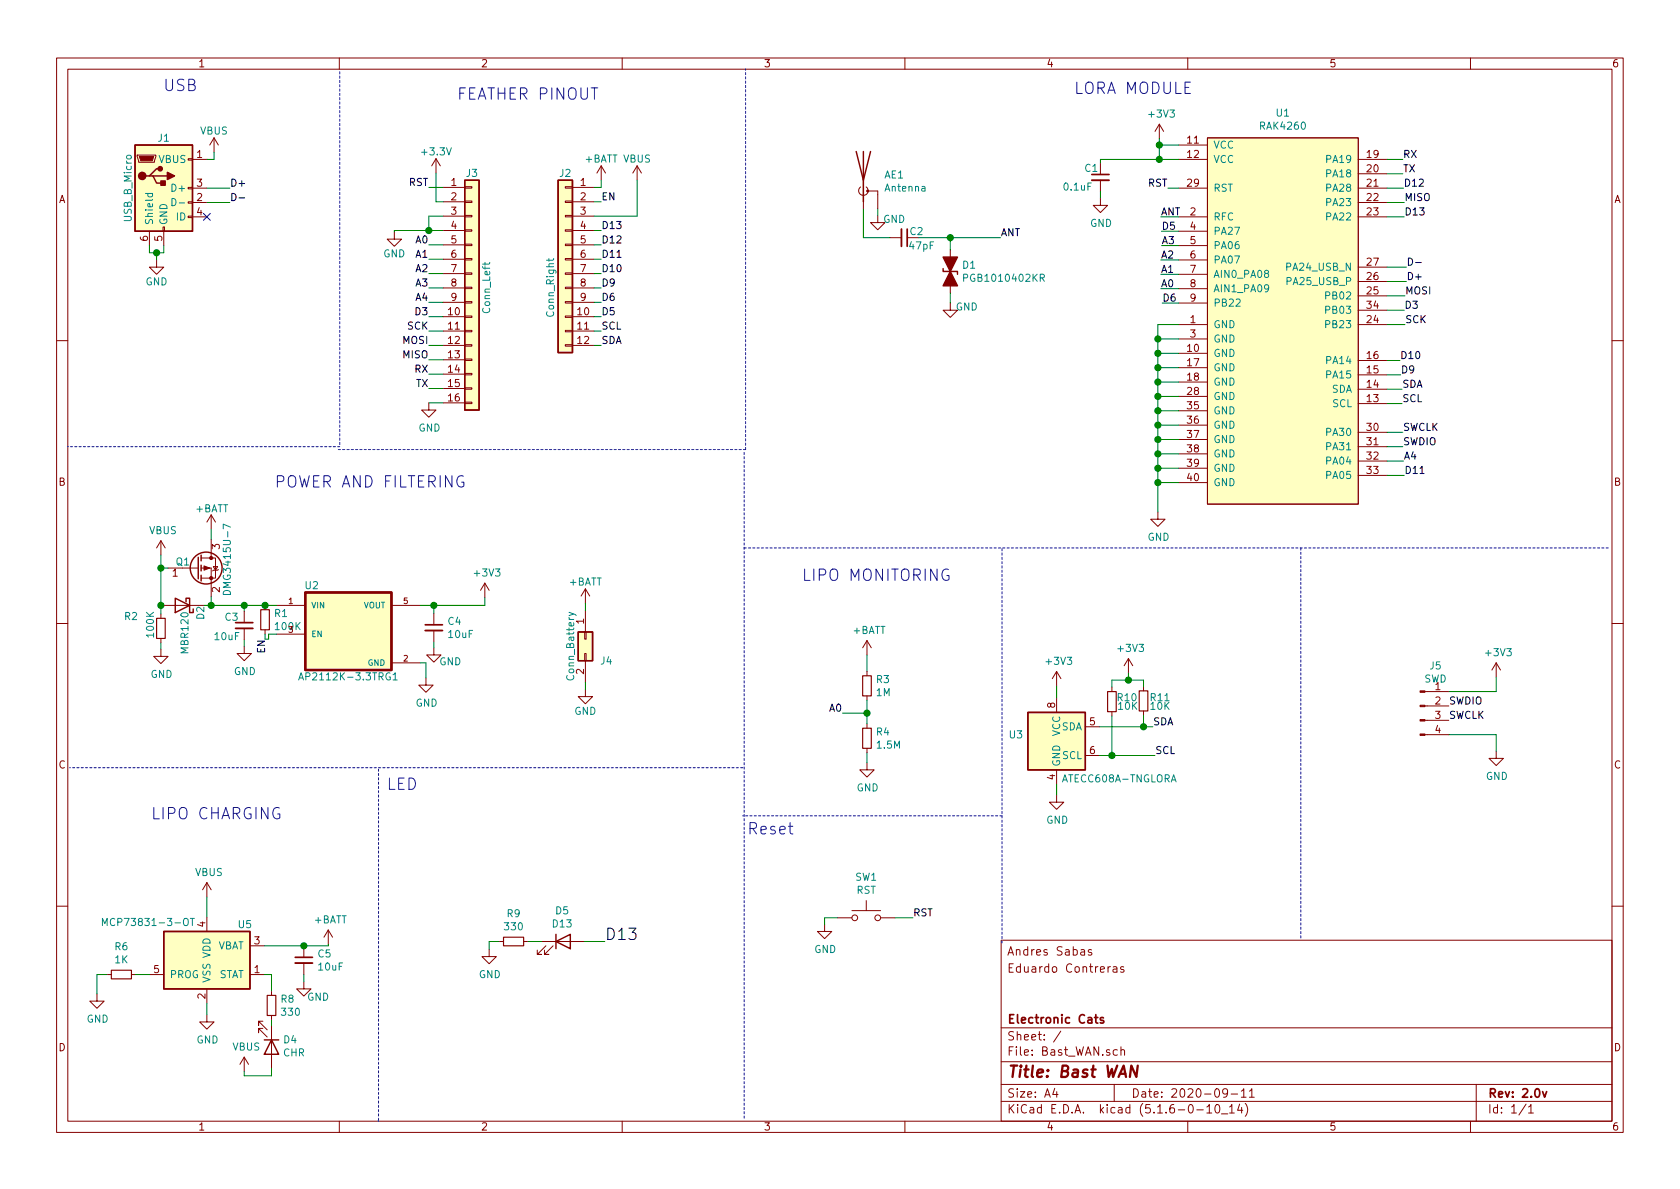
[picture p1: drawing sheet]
EESchema Schematic File Version 4
EELAYER 30 0
EELAYER END
$Descr A4 11693 8268
encoding utf-8
Sheet 1 1
Title "Bast WAN"
Date "2020-09-11"
Rev "2.0v"
Comp "Electronic Cats"
Comment1 ""
Comment2 ""
Comment3 "Eduardo Contreras"
Comment4 "Andres Sabas"
$EndDescr
$Comp
L Connector:USB_B_Micro J1
U 1 1
P 1140 1300
F 0 "J1" H 1140 1650 50  0000 C CNN
F 1 "USB_B_Micro" V 890 1300 50  0000 C CNN
F 2 "Connectors:U254051N4BH806" H 1290 1250 50  0001 C CNN
F 3 "~" H 1290 1250 50  0001 C CNN
F 4 "U254-051N-4BH806" H 0   0   50  0001 C CNN "manf#"
	1    1140 1300
	1    0    0    -1  
$EndComp
$Comp
L power:GND #PWR023
U 1 1
P 4075 4790
F 0 "#PWR023" H 4075 4540 50  0001 C CNN
F 1 "GND" H 4075 4640 50  0000 C CNN
F 2 "" H 4075 4790 50  0001 C CNN
F 3 "" H 4075 4790 50  0001 C CNN
	1    4075 4790
	1    0    0    -1  
$EndComp
$Comp
L power:+BATT #PWR016
U 1 1
P 4075 4190
F 0 "#PWR016" H 4075 4040 50  0001 C CNN
F 1 "+BATT" H 4075 4340 50  0000 C CNN
F 2 "" H 4075 4190 50  0001 C CNN
F 3 "" H 4075 4190 50  0001 C CNN
	1    4075 4190
	1    0    0    -1  
$EndComp
Wire Wire Line
	4075 4740 4075 4790
Wire Wire Line
	4075 4240 4075 4190
$Comp
L Connector_Generic:Conn_01x12 J2
U 1 1
P 3935 1795
F 0 "J2" H 3935 2395 50  0000 C CNN
F 1 "Conn_Right" V 4035 1595 50  0000 C CNN
F 2 "Connector_PinSocket_2.54mm:PinSocket_1x12_P2.54mm_Vertical" H 3935 1795 50  0001 C CNN
F 3 "~" H 3935 1795 50  0001 C CNN
F 4 "-" H 0   0   50  0001 C CNN "manf#"
	1    3935 1795
	-1   0    0    -1  
$EndComp
$Comp
L Connector_Generic:Conn_01x16 J3
U 1 1
P 3285 1995
F 0 "J3" H 3285 2795 50  0000 C CNN
F 1 "Conn_Left" V 3385 1995 50  0000 C CNN
F 2 "Connector_PinSocket_2.54mm:PinSocket_1x16_P2.54mm_Vertical" H 3285 1995 50  0001 C CNN
F 3 "~" H 3285 1995 50  0001 C CNN
F 4 "-" H 0   0   50  0001 C CNN "manf#"
	1    3285 1995
	1    0    0    -1  
$EndComp
Wire Wire Line
	3085 1295 2985 1295
Wire Wire Line
	3085 1395 3035 1395
Wire Wire Line
	3085 1495 2985 1495
Wire Wire Line
	3085 1695 2985 1695
Wire Wire Line
	3085 1795 2985 1795
Wire Wire Line
	3085 1895 2985 1895
Wire Wire Line
	3085 1995 2985 1995
Wire Wire Line
	3085 2095 2985 2095
Wire Wire Line
	3085 2195 2985 2195
Wire Wire Line
	3085 2295 2985 2295
Wire Wire Line
	3085 2395 2985 2395
Wire Wire Line
	3085 2495 2985 2495
Wire Wire Line
	3085 2595 2985 2595
Wire Wire Line
	3085 2695 2985 2695
Wire Wire Line
	4135 1295 4185 1295
Text Label 2985 1295 2    50   ~ 0
RST
Text Label 2985 1695 2    50   ~ 0
A0
Text Label 2985 1795 2    50   ~ 0
A1
Text Label 2985 1895 2    50   ~ 0
A2
Text Label 2985 1995 2    50   ~ 0
A3
Text Label 2985 2095 2    50   ~ 0
A4
Text Label 2985 2295 2    50   ~ 0
SCK
Text Label 2985 2395 2    50   ~ 0
MOSI
Text Label 2985 2495 2    50   ~ 0
MISO
Text Label 2985 2595 2    50   ~ 0
RX
Text Label 2985 2695 2    50   ~ 0
TX
$Comp
L power:+BATT #PWR04
U 1 1
P 4185 1245
F 0 "#PWR04" H 4185 1095 50  0001 C CNN
F 1 "+BATT" H 4185 1395 50  0000 C CNN
F 2 "" H 4185 1245 50  0001 C CNN
F 3 "" H 4185 1245 50  0001 C CNN
	1    4185 1245
	1    0    0    -1  
$EndComp
$Comp
L power:VBUS #PWR05
U 1 1
P 4435 1245
F 0 "#PWR05" H 4435 1095 50  0001 C CNN
F 1 "VBUS" H 4435 1395 50  0000 C CNN
F 2 "" H 4435 1245 50  0001 C CNN
F 3 "" H 4435 1245 50  0001 C CNN
	1    4435 1245
	1    0    0    -1  
$EndComp
Wire Wire Line
	1440 1100 1490 1100
Wire Wire Line
	1490 1100 1490 1050
Wire Wire Line
	1140 1700 1140 1750
Wire Wire Line
	1140 1750 1090 1750
Wire Wire Line
	1040 1750 1040 1700
Wire Wire Line
	1090 1750 1090 1800
Connection ~ 1090 1750
Wire Wire Line
	1090 1750 1040 1750
$Comp
L power:GND #PWR09
U 1 1
P 1090 1800
F 0 "#PWR09" H 1090 1550 50  0001 C CNN
F 1 "GND" H 1090 1650 50  0000 C CNN
F 2 "" H 1090 1800 50  0001 C CNN
F 3 "" H 1090 1800 50  0001 C CNN
	1    1090 1800
	1    0    0    -1  
$EndComp
$Comp
L power:+3.3V #PWR03
U 1 1
P 3035 1195
F 0 "#PWR03" H 3035 1045 50  0001 C CNN
F 1 "+3.3V" H 3035 1345 50  0000 C CNN
F 2 "" H 3035 1195 50  0001 C CNN
F 3 "" H 3035 1195 50  0001 C CNN
	1    3035 1195
	1    0    0    -1  
$EndComp
$Comp
L power:GND #PWR08
U 1 1
P 2745 1605
F 0 "#PWR08" H 2745 1355 50  0001 C CNN
F 1 "GND" H 2745 1455 50  0000 C CNN
F 2 "" H 2745 1605 50  0001 C CNN
F 3 "" H 2745 1605 50  0001 C CNN
	1    2745 1605
	1    0    0    -1  
$EndComp
Wire Wire Line
	3035 1195 3035 1395
Wire Wire Line
	4185 1295 4185 1245
Wire Wire Line
	4435 1245 4435 1495
Wire Wire Line
	4135 1495 4435 1495
Text Label 4185 2195 0    50   ~ 0
D5
Text Label 4185 2095 0    50   ~ 0
D6
Text Label 4185 1995 0    50   ~ 0
D9
Text Label 4185 1895 0    50   ~ 0
D10
Text Label 4185 1795 0    50   ~ 0
D11
Text Label 4185 1695 0    50   ~ 0
D12
Text Label 4185 1595 0    50   ~ 0
D13
Text Label 4185 2295 0    50   ~ 0
SCL
Text Label 4185 2395 0    50   ~ 0
SDA
Wire Wire Line
	4135 2395 4185 2395
Wire Wire Line
	4135 2295 4185 2295
Wire Wire Line
	4135 2195 4185 2195
Wire Wire Line
	4135 2095 4185 2095
Wire Wire Line
	4135 1995 4185 1995
Wire Wire Line
	4135 1895 4185 1895
Wire Wire Line
	4135 1795 4185 1795
Wire Wire Line
	4135 1695 4185 1695
Wire Wire Line
	4135 1595 4185 1595
Wire Wire Line
	4135 1395 4185 1395
Text Label 4185 1395 0    50   ~ 0
EN
$Comp
L Connector_Generic:Conn_02x01 J4
U 1 1
P 4075 4440
F 0 "J4" V 4225 4540 50  0000 L CNN
F 1 "Conn_Battery" H 4125 4340 50  0000 C CNN
F 2 "bast-wan:JST_S2B-PH-SM4-TB(LF)(SN)" H 4075 4440 50  0001 C CNN
F 3 "~" H 4075 4440 50  0001 C CNN
F 4 "-" H 0   -100 50  0001 C CNN "manf#"
	1    4075 4440
	0    1    1    0   
$EndComp
$Comp
L Bast_WAN-rescue:RAK4260-electroniccats U1
U 1 1
P 8905 1150
F 0 "U1" H 8930 1525 50  0000 C CNN
F 1 "RAK4260" H 8930 1434 50  0000 C CNN
F 2 "bast-wan:RAK4260-footprint_w_solder_paste" H 8555 800 50  0001 C CNN
F 3 "" H 8555 800 50  0001 C CNN
F 4 "-" H 0   0   50  0001 C CNN "manf#"
	1    8905 1150
	1    0    0    -1  
$EndComp
Wire Wire Line
	8205 1000 8070 1000
Wire Wire Line
	8070 1000 8070 955 
Wire Wire Line
	8205 1100 8070 1100
Wire Wire Line
	8070 1100 8070 1000
Connection ~ 8070 1000
Wire Wire Line
	8205 1300 8130 1300
Wire Wire Line
	9655 1850 9790 1850
Wire Wire Line
	9655 1950 9790 1950
Text Label 9790 1950 0    50   ~ 0
D+
Text Label 9790 1850 0    50   ~ 0
D-
Wire Wire Line
	8205 2250 8060 2250
Wire Wire Line
	8060 2250 8060 2350
Wire Wire Line
	8205 2350 8060 2350
Connection ~ 8060 2350
Wire Wire Line
	8060 2350 8060 2450
Wire Wire Line
	8205 2450 8060 2450
Connection ~ 8060 2450
Wire Wire Line
	8060 2450 8060 2550
Wire Wire Line
	8205 2550 8060 2550
Connection ~ 8060 2550
Wire Wire Line
	8060 2550 8060 2650
Wire Wire Line
	8205 2650 8060 2650
Connection ~ 8060 2650
Wire Wire Line
	8060 2650 8060 2750
Wire Wire Line
	8205 2750 8060 2750
Connection ~ 8060 2750
Wire Wire Line
	8060 2750 8060 2850
Wire Wire Line
	8205 2850 8060 2850
Connection ~ 8060 2850
Wire Wire Line
	8060 2850 8060 2950
Wire Wire Line
	8205 2950 8060 2950
Connection ~ 8060 2950
Wire Wire Line
	8060 2950 8060 3050
Wire Wire Line
	8205 3050 8060 3050
Connection ~ 8060 3050
Wire Wire Line
	8060 3050 8060 3150
Wire Wire Line
	8205 3150 8060 3150
Connection ~ 8060 3150
Wire Wire Line
	8060 3150 8060 3250
Wire Wire Line
	8205 3250 8060 3250
Connection ~ 8060 3250
Wire Wire Line
	8060 3250 8060 3350
Wire Wire Line
	8205 3350 8060 3350
Connection ~ 8060 3350
Wire Wire Line
	8060 3350 8060 3555
$Comp
L power:GND #PWR012
U 1 1
P 8060 3555
F 0 "#PWR012" H 8060 3305 50  0001 C CNN
F 1 "GND" H 8065 3382 50  0000 C CNN
F 2 "" H 8060 3555 50  0001 C CNN
F 3 "" H 8060 3555 50  0001 C CNN
	1    8060 3555
	1    0    0    -1  
$EndComp
$Comp
L power:+3V3 #PWR01
U 1 1
P 8070 955
F 0 "#PWR01" H 8070 805 50  0001 C CNN
F 1 "+3V3" H 8085 1128 50  0000 C CNN
F 2 "" H 8070 955 50  0001 C CNN
F 3 "" H 8070 955 50  0001 C CNN
	1    8070 955 
	1    0    0    -1  
$EndComp
Text Label 8130 1300 2    50   ~ 0
RST
Text Label 9760 2800 0    50   ~ 0
SCL
Text Label 9760 2700 0    50   ~ 0
SDA
Wire Wire Line
	9655 2700 9760 2700
Wire Wire Line
	9655 2800 9760 2800
Wire Wire Line
	9655 3000 9765 3000
Wire Wire Line
	9655 3100 9765 3100
Wire Wire Line
	9655 3200 9770 3200
Wire Wire Line
	9655 3300 9775 3300
Wire Wire Line
	8205 1900 8080 1900
Wire Wire Line
	8205 2000 8080 2000
Text Label 9765 1200 0    50   ~ 0
TX
Text Label 9765 1100 0    50   ~ 0
RX
Text Label 9765 3000 0    50   ~ 0
SWCLK
Text Label 9765 3100 0    50   ~ 0
SWDIO
Text Label 9780 2050 0    50   ~ 0
MOSI
Text Label 9775 1400 0    50   ~ 0
MISO
Wire Wire Line
	9655 2050 9780 2050
Wire Wire Line
	9655 2250 9780 2250
Wire Wire Line
	9655 1500 9775 1500
Wire Wire Line
	9655 1400 9775 1400
Text Label 8080 2000 0    50   ~ 0
A0
Text Label 8080 1900 0    50   ~ 0
A1
Wire Wire Line
	8205 1700 8085 1700
Wire Wire Line
	8205 1800 8080 1800
Text Label 8085 1700 0    50   ~ 0
A3
Text Label 8080 1800 0    50   ~ 0
A2
Text Label 9770 3200 0    50   ~ 0
A4
Text Label 8085 1600 0    50   ~ 0
D5
Text Label 8090 2100 0    50   ~ 0
D6
Text Label 9750 2600 0    50   ~ 0
D9
Text Label 9745 2500 0    50   ~ 0
D10
Text Label 9775 3300 0    50   ~ 0
D11
Text Label 9770 1300 0    50   ~ 0
D12
Text Label 9775 1500 0    50   ~ 0
D13
Wire Wire Line
	8205 1600 8085 1600
Wire Wire Line
	9655 2150 9775 2150
Wire Wire Line
	9655 1300 9770 1300
Wire Wire Line
	9655 1200 9765 1200
Wire Wire Line
	9655 1100 9765 1100
Wire Wire Line
	8205 1500 8080 1500
Text Label 8080 1500 0    50   ~ 0
ANT
Wire Wire Line
	8205 2100 8090 2100
Wire Wire Line
	9655 2600 9750 2600
Wire Wire Line
	9655 2500 9745 2500
Wire Wire Line
	1440 1300 1600 1300
Wire Wire Line
	1440 1400 1600 1400
NoConn ~ 1440 1500
Text Label 1600 1300 0    50   ~ 0
D+
Text Label 1600 1400 0    50   ~ 0
D-
$Comp
L Bast_WAN-rescue:AP2112K-3.3TRG1-electroniccats U2
U 1 1
P 2425 4405
F 0 "U2" H 2170 4745 50  0000 C CNN
F 1 "AP2112K-3.3TRG1" H 2425 4110 50  0000 C CNN
F 2 "Package_TO_SOT_SMD:TSOT-23-5" H 2425 4405 50  0001 L BNN
F 3 "SOT-753 Diodes Inc." H 2425 4405 50  0001 L BNN
F 4 "AP2112K-3.3TRG1" H 0   0   50  0001 C CNN "manf#"
	1    2425 4405
	1    0    0    -1  
$EndComp
$Comp
L Battery_Management:MCP73831-3-OT U5
U 1 1
P 1440 6675
F 0 "U5" H 1705 6925 50  0000 C CNN
F 1 "MCP73831-3-OT" H 1030 6940 50  0000 C CNN
F 2 "Package_TO_SOT_SMD:SOT-23-5" H 1490 6425 50  0001 L CIN
F 3 "http://ww1.microchip.com/downloads/en/DeviceDoc/20001984g.pdf" H 1290 6625 50  0001 C CNN
F 4 "MCP73831T-5ACI/OT" H 0   0   50  0001 C CNN "manf#"
	1    1440 6675
	1    0    0    -1  
$EndComp
$Comp
L Device:Antenna_Shield AE1
U 1 1
P 6010 1245
F 0 "AE1" H 6154 1284 50  0000 L CNN
F 1 "Antenna" H 6154 1193 50  0000 L CNN
F 2 "bast-wan:SMA_EDGE" H 6010 1345 50  0001 C CNN
F 3 "~" H 6010 1345 50  0001 C CNN
F 4 "-" H 0   0   50  0001 C CNN "manf#"
	1    6010 1245
	1    0    0    -1  
$EndComp
$Comp
L Device:C_Small C2
U 1 1
P 6295 1645
F 0 "C2" V 6250 1730 50  0000 C CNN
F 1 "47pF" V 6350 1765 50  0000 C CNN
F 2 "Capacitor_SMD:C_0603_1608Metric_Pad1.05x0.95mm_HandSolder" H 6295 1645 50  0001 C CNN
F 3 "~" H 6295 1645 50  0001 C CNN
F 4 "0603CG470J500NT" H 0   0   50  0001 C CNN "manf#"
	1    6295 1645
	0    1    1    0   
$EndComp
Wire Wire Line
	6010 1445 6010 1645
Wire Wire Line
	6110 1445 6110 1490
$Comp
L power:GND #PWR07
U 1 1
P 6110 1490
F 0 "#PWR07" H 6110 1240 50  0001 C CNN
F 1 "GND" H 6225 1465 50  0000 C CNN
F 2 "" H 6110 1490 50  0001 C CNN
F 3 "" H 6110 1490 50  0001 C CNN
	1    6110 1490
	1    0    0    -1  
$EndComp
Text Label 6965 1645 0    50   ~ 0
ANT
Wire Wire Line
	1470 4205 1470 4145
Wire Wire Line
	2925 4205 3020 4205
Wire Wire Line
	3375 4205 3375 4150
Wire Wire Line
	2925 4605 2965 4605
Wire Wire Line
	2965 4605 2965 4710
$Comp
L power:GND #PWR022
U 1 1
P 2965 4710
F 0 "#PWR022" H 2965 4460 50  0001 C CNN
F 1 "GND" H 2970 4537 50  0000 C CNN
F 2 "" H 2965 4710 50  0001 C CNN
F 3 "" H 2965 4710 50  0001 C CNN
	1    2965 4710
	1    0    0    -1  
$EndComp
$Comp
L power:+3V3 #PWR015
U 1 1
P 3375 4150
F 0 "#PWR015" H 3375 4000 50  0001 C CNN
F 1 "+3V3" H 3390 4323 50  0000 C CNN
F 2 "" H 3375 4150 50  0001 C CNN
F 3 "" H 3375 4150 50  0001 C CNN
	1    3375 4150
	1    0    0    -1  
$EndComp
$Comp
L power:+BATT #PWR013
U 1 1
P 1470 3675
F 0 "#PWR013" H 1470 3525 50  0001 C CNN
F 1 "+BATT" H 1475 3820 50  0000 C CNN
F 2 "" H 1470 3675 50  0001 C CNN
F 3 "" H 1470 3675 50  0001 C CNN
	1    1470 3675
	1    0    0    -1  
$EndComp
$Comp
L Device:C_Small C3
U 1 1
P 1700 4345
F 0 "C3" H 1560 4405 50  0000 L CNN
F 1 "10uF" H 1485 4270 50  0000 L CNN
F 2 "Capacitor_SMD:C_0603_1608Metric_Pad1.05x0.95mm_HandSolder" H 1700 4345 50  0001 C CNN
F 3 "~" H 1700 4345 50  0001 C CNN
F 4 "GRM188R61C106MA73D" H 0   0   50  0001 C CNN "manf#"
	1    1700 4345
	1    0    0    -1  
$EndComp
$Comp
L Diode:MBR340 D2
U 1 1
P 1270 4205
F 0 "D2" V 1140 4310 50  0000 R CNN
F 1 "MBR120" V 1250 4550 50  0000 R CNN
F 2 "Diode_SMD:D_SOD-123" H 1270 4030 50  0001 C CNN
F 3 "http://www.onsemi.com/pub_link/Collateral/MBR340-D.PDF" H 1270 4205 50  0001 C CNN
F 4 "MBR120LSF" V 1270 4205 50  0001 C CNN "manf#"
	1    1270 4205
	-1   0    0    1   
$EndComp
Wire Wire Line
	1700 4245 1700 4205
Connection ~ 1700 4205
Wire Wire Line
	1700 4205 1470 4205
Wire Wire Line
	1700 4445 1700 4490
$Comp
L power:GND #PWR017
U 1 1
P 1700 4490
F 0 "#PWR017" H 1700 4240 50  0001 C CNN
F 1 "GND" H 1705 4317 50  0000 C CNN
F 2 "" H 1700 4490 50  0001 C CNN
F 3 "" H 1700 4490 50  0001 C CNN
	1    1700 4490
	1    0    0    -1  
$EndComp
$Comp
L Device:C_Small C4
U 1 1
P 3020 4360
F 0 "C4" H 3112 4406 50  0000 L CNN
F 1 "10uF" H 3112 4315 50  0000 L CNN
F 2 "Capacitor_SMD:C_0603_1608Metric_Pad1.05x0.95mm_HandSolder" H 3020 4360 50  0001 C CNN
F 3 "~" H 3020 4360 50  0001 C CNN
F 4 "GRM188R61C106MA73D" H 0   0   50  0001 C CNN "manf#"
	1    3020 4360
	1    0    0    -1  
$EndComp
$Comp
L Device:C_Small C5
U 1 1
P 2115 6675
F 0 "C5" H 2207 6721 50  0000 L CNN
F 1 "10uF" H 2207 6630 50  0000 L CNN
F 2 "Capacitor_SMD:C_0603_1608Metric_Pad1.05x0.95mm_HandSolder" H 2115 6675 50  0001 C CNN
F 3 "~" H 2115 6675 50  0001 C CNN
F 4 "GRM188R61C106MA73D" H 0   0   50  0001 C CNN "manf#"
	1    2115 6675
	1    0    0    -1  
$EndComp
Wire Wire Line
	3020 4260 3020 4205
Connection ~ 3020 4205
Wire Wire Line
	3020 4205 3375 4205
Wire Wire Line
	3020 4460 3020 4500
$Comp
L power:GND #PWR018
U 1 1
P 3020 4500
F 0 "#PWR018" H 3020 4250 50  0001 C CNN
F 1 "GND" H 3135 4405 50  0000 C CNN
F 2 "" H 3020 4500 50  0001 C CNN
F 3 "" H 3020 4500 50  0001 C CNN
	1    3020 4500
	1    0    0    -1  
$EndComp
$Comp
L power:VBUS #PWR02
U 1 1
P 1490 1050
F 0 "#PWR02" H 1490 900 50  0001 C CNN
F 1 "VBUS" H 1490 1200 50  0000 C CNN
F 2 "" H 1490 1050 50  0001 C CNN
F 3 "" H 1490 1050 50  0001 C CNN
	1    1490 1050
	1    0    0    -1  
$EndComp
$Comp
L power:VBUS #PWR014
U 1 1
P 1120 3855
F 0 "#PWR014" H 1120 3705 50  0001 C CNN
F 1 "VBUS" H 1135 4028 50  0000 C CNN
F 2 "" H 1120 3855 50  0001 C CNN
F 3 "" H 1120 3855 50  0001 C CNN
	1    1120 3855
	1    0    0    -1  
$EndComp
Wire Wire Line
	1470 4205 1420 4205
Connection ~ 1470 4205
Wire Wire Line
	1120 4205 1120 3945
$Comp
L Device:R_Small R2
U 1 1
P 1120 4365
F 0 "R2" H 860 4450 50  0000 L CNN
F 1 "100K" V 1045 4290 50  0000 L CNN
F 2 "Resistor_SMD:R_0603_1608Metric_Pad1.05x0.95mm_HandSolder" H 1120 4365 50  0001 C CNN
F 3 "~" H 1120 4365 50  0001 C CNN
F 4 "RC0603FR-07100KL" H 0   0   50  0001 C CNN "manf#"
	1    1120 4365
	1    0    0    -1  
$EndComp
Wire Wire Line
	1120 4205 1120 4265
Connection ~ 1120 4205
Wire Wire Line
	1120 4465 1120 4510
$Comp
L power:GND #PWR019
U 1 1
P 1120 4510
F 0 "#PWR019" H 1120 4260 50  0001 C CNN
F 1 "GND" H 1125 4337 50  0000 C CNN
F 2 "" H 1120 4510 50  0001 C CNN
F 3 "" H 1120 4510 50  0001 C CNN
	1    1120 4510
	1    0    0    -1  
$EndComp
$Comp
L Bast_WAN-rescue:DMG2301L-Transistor_FET Q1
U 1 1
P 1370 3945
F 0 "Q1" H 1220 3990 50  0000 L CNN
F 1 "DMG3415U-7" V 1580 3745 50  0000 L CNN
F 2 "Package_TO_SOT_SMD:SOT-23" H 1570 3870 50  0001 L CIN
F 3 "https://www.diodes.com/assets/Datasheets/DMG2301L.pdf" H 1370 3945 50  0001 L CNN
F 4 "DMG3415UQ-7" H 0   0   50  0001 C CNN "manf#"
	1    1370 3945
	1    0    0    -1  
$EndComp
Wire Wire Line
	1170 3945 1120 3945
Connection ~ 1120 3945
Wire Wire Line
	1120 3945 1120 3855
Wire Wire Line
	1470 3745 1470 3675
Wire Wire Line
	1440 6375 1440 6235
Wire Wire Line
	1440 6975 1440 7055
$Comp
L power:GND #PWR041
U 1 1
P 1440 7055
F 0 "#PWR041" H 1440 6805 50  0001 C CNN
F 1 "GND" H 1445 6882 50  0000 C CNN
F 2 "" H 1440 7055 50  0001 C CNN
F 3 "" H 1440 7055 50  0001 C CNN
	1    1440 7055
	1    0    0    -1  
$EndComp
$Comp
L power:VBUS #PWR032
U 1 1
P 1440 6235
F 0 "#PWR032" H 1440 6085 50  0001 C CNN
F 1 "VBUS" H 1455 6408 50  0000 C CNN
F 2 "" H 1440 6235 50  0001 C CNN
F 3 "" H 1440 6235 50  0001 C CNN
	1    1440 6235
	1    0    0    -1  
$EndComp
Wire Wire Line
	1840 6575 2115 6575
Wire Wire Line
	1840 6775 1890 6775
Wire Wire Line
	1890 6775 1890 6890
Wire Wire Line
	2115 6575 2285 6575
Wire Wire Line
	2285 6575 2285 6565
Connection ~ 2115 6575
$Comp
L power:+BATT #PWR035
U 1 1
P 2285 6565
F 0 "#PWR035" H 2285 6415 50  0001 C CNN
F 1 "+BATT" H 2300 6738 50  0000 C CNN
F 2 "" H 2285 6565 50  0001 C CNN
F 3 "" H 2285 6565 50  0001 C CNN
	1    2285 6565
	1    0    0    -1  
$EndComp
Wire Wire Line
	2115 6775 2115 6825
$Comp
L power:GND #PWR036
U 1 1
P 2115 6825
F 0 "#PWR036" H 2115 6575 50  0001 C CNN
F 1 "GND" H 2215 6720 50  0000 C CNN
F 2 "" H 2115 6825 50  0001 C CNN
F 3 "" H 2115 6825 50  0001 C CNN
	1    2115 6825
	1    0    0    -1  
$EndComp
$Comp
L Device:R_Small R8
U 1 1
P 1890 6990
F 0 "R8" H 1949 7036 50  0000 L CNN
F 1 "330" H 1949 6945 50  0000 L CNN
F 2 "Resistor_SMD:R_0603_1608Metric_Pad1.05x0.95mm_HandSolder" H 1890 6990 50  0001 C CNN
F 3 "~" H 1890 6990 50  0001 C CNN
F 4 "RC0603FR-07330RL" H 0   0   50  0001 C CNN "manf#"
	1    1890 6990
	1    0    0    -1  
$EndComp
$Comp
L Device:LED D4
U 1 1
P 1890 7280
F 0 "D4" V 1837 7358 50  0000 L CNN
F 1 "CHR" V 1928 7358 50  0000 L CNN
F 2 "LED_SMD:LED_0805_2012Metric_Pad1.15x1.40mm_HandSolder" H 1890 7280 50  0001 C CNN
F 3 "~" H 1890 7280 50  0001 C CNN
F 4 "NCD0805G1" H 0   0   50  0001 C CNN "manf#"
	1    1890 7280
	0    1    1    0   
$EndComp
Wire Wire Line
	1890 7130 1890 7090
Wire Wire Line
	1890 7430 1890 7480
$Comp
L power:VBUS #PWR042
U 1 1
P 1700 7450
F 0 "#PWR042" H 1700 7300 50  0001 C CNN
F 1 "VBUS" H 1715 7623 50  0000 C CNN
F 2 "" H 1700 7450 50  0001 C CNN
F 3 "" H 1700 7450 50  0001 C CNN
	1    1700 7450
	1    0    0    -1  
$EndComp
Wire Wire Line
	1890 7480 1700 7480
Wire Wire Line
	1700 7480 1700 7450
Wire Wire Line
	1040 6775 945  6775
$Comp
L Device:R_Small R6
U 1 1
P 845 6775
F 0 "R6" V 649 6775 50  0000 C CNN
F 1 "1K" V 740 6775 50  0000 C CNN
F 2 "Resistor_SMD:R_0603_1608Metric_Pad1.05x0.95mm_HandSolder" H 845 6775 50  0001 C CNN
F 3 "~" H 845 6775 50  0001 C CNN
F 4 "RC0603JR-071KL" H 0   0   50  0001 C CNN "manf#"
	1    845  6775
	0    1    1    0   
$EndComp
Wire Wire Line
	745  6775 675  6775
Wire Wire Line
	675  6775 675  6910
$Comp
L power:GND #PWR038
U 1 1
P 675 6910
F 0 "#PWR038" H 675 6660 50  0001 C CNN
F 1 "GND" H 680 6737 50  0000 C CNN
F 2 "" H 675 6910 50  0001 C CNN
F 3 "" H 675 6910 50  0001 C CNN
	1    675  6910
	1    0    0    -1  
$EndComp
Wire Notes Line
	2365 490  2365 3100
Wire Notes Line
	2365 3100 470  3100
Wire Notes Line
	2355 3120 5190 3120
Wire Notes Line
	5190 3120 5190 470 
Text Notes 3180 695  0    79   ~ 0
FEATHER PINOUT
Text Notes 1135 635  0    79   ~ 0
USB
Text Notes 1050 5705 0    79   ~ 0
LIPO CHARGING
Text Notes 1910 3395 0    79   ~ 0
POWER AND FILTERING
Wire Notes Line
	11195 3805 5180 3805
Text Notes 7475 655  0    79   ~ 0
LORA MODULE
Wire Notes Line
	5180 3140 5180 7785
Wire Notes Line
	5170 5335 485  5335
Wire Notes Line
	6975 6555 6975 3805
$Comp
L Device:R_Small R3
U 1 1
P 6035 4765
F 0 "R3" H 6094 4811 50  0000 L CNN
F 1 "1M" H 6094 4720 50  0000 L CNN
F 2 "Resistor_SMD:R_0603_1608Metric_Pad1.05x0.95mm_HandSolder" H 6035 4765 50  0001 C CNN
F 3 "~" H 6035 4765 50  0001 C CNN
F 4 "RC0603JR-071ML" H 0   0   50  0001 C CNN "manf#"
	1    6035 4765
	1    0    0    -1  
$EndComp
$Comp
L Device:R_Small R4
U 1 1
P 6035 5130
F 0 "R4" H 6094 5176 50  0000 L CNN
F 1 "1.5M" H 6094 5085 50  0000 L CNN
F 2 "Resistor_SMD:R_0603_1608Metric_Pad1.05x0.95mm_HandSolder" H 6035 5130 50  0001 C CNN
F 3 "~" H 6035 5130 50  0001 C CNN
F 4 "RC0603JR-071M5L" H 0   0   50  0001 C CNN "manf#"
	1    6035 5130
	1    0    0    -1  
$EndComp
Wire Wire Line
	6035 5030 6035 4955
Wire Wire Line
	6035 4665 6035 4550
Wire Wire Line
	6035 5230 6035 5300
Wire Wire Line
	6035 4955 5865 4955
Connection ~ 6035 4955
Wire Wire Line
	6035 4955 6035 4865
Text Label 5865 4955 2    50   ~ 0
A0
$Comp
L power:+BATT #PWR020
U 1 1
P 6035 4550
F 0 "#PWR020" H 6035 4400 50  0001 C CNN
F 1 "+BATT" H 6050 4723 50  0000 C CNN
F 2 "" H 6035 4550 50  0001 C CNN
F 3 "" H 6035 4550 50  0001 C CNN
	1    6035 4550
	1    0    0    -1  
$EndComp
$Comp
L power:GND #PWR026
U 1 1
P 6035 5300
F 0 "#PWR026" H 6035 5050 50  0001 C CNN
F 1 "GND" H 6040 5127 50  0000 C CNN
F 2 "" H 6035 5300 50  0001 C CNN
F 3 "" H 6035 5300 50  0001 C CNN
	1    6035 5300
	1    0    0    -1  
$EndComp
Text Notes 5580 4045 0    79   ~ 0
LIPO MONITORING
Text Label 10085 4905 0    50   ~ 0
SWDIO
Text Label 10085 5005 0    50   ~ 0
SWCLK
$Comp
L power:GND #PWR025
U 1 1
P 10415 5220
F 0 "#PWR025" H 10415 4970 50  0001 C CNN
F 1 "GND" H 10420 5047 50  0000 C CNN
F 2 "" H 10415 5220 50  0001 C CNN
F 3 "" H 10415 5220 50  0001 C CNN
	1    10415 5220
	1    0    0    -1  
$EndComp
$Comp
L power:+3V3 #PWR021
U 1 1
P 10415 4705
F 0 "#PWR021" H 10415 4555 50  0001 C CNN
F 1 "+3V3" H 10430 4878 50  0000 C CNN
F 2 "" H 10415 4705 50  0001 C CNN
F 3 "" H 10415 4705 50  0001 C CNN
	1    10415 4705
	1    0    0    -1  
$EndComp
Wire Wire Line
	8070 1100 7660 1100
Wire Wire Line
	7660 1100 7660 1125
Connection ~ 8070 1100
$Comp
L Device:C_Small C1
U 1 1
P 7660 1225
F 0 "C1" H 7545 1290 50  0000 L CNN
F 1 "0.1uF" H 7395 1160 50  0000 L CNN
F 2 "Capacitor_SMD:C_0603_1608Metric_Pad1.05x0.95mm_HandSolder" H 7660 1225 50  0001 C CNN
F 3 "~" H 7660 1225 50  0001 C CNN
F 4 "0603YG104ZAT2A" H 0   0   50  0001 C CNN "manf#"
	1    7660 1225
	1    0    0    -1  
$EndComp
Wire Wire Line
	7660 1325 7660 1370
$Comp
L power:GND #PWR06
U 1 1
P 7660 1370
F 0 "#PWR06" H 7660 1120 50  0001 C CNN
F 1 "GND" H 7665 1197 50  0000 C CNN
F 2 "" H 7660 1370 50  0001 C CNN
F 3 "" H 7660 1370 50  0001 C CNN
	1    7660 1370
	1    0    0    -1  
$EndComp
$Comp
L Switch:SW_Push SW1
U 1 1
P 6030 6380
F 0 "SW1" H 6030 6665 50  0000 C CNN
F 1 "RST" H 6030 6574 50  0000 C CNN
F 2 "Button_Switch_SMD:SW_SPST_TL3342" H 6030 6580 50  0001 C CNN
F 3 "~" H 6030 6580 50  0001 C CNN
F 4 "TS-1187A-C-C-B" H 0   0   50  0001 C CNN "manf#"
	1    6030 6380
	1    0    0    -1  
$EndComp
Wire Wire Line
	6230 6380 6355 6380
Wire Wire Line
	5830 6380 5740 6380
Wire Wire Line
	5740 6380 5740 6425
$Comp
L power:GND #PWR033
U 1 1
P 5740 6425
F 0 "#PWR033" H 5740 6175 50  0001 C CNN
F 1 "GND" H 5745 6252 50  0000 C CNN
F 2 "" H 5740 6425 50  0001 C CNN
F 3 "" H 5740 6425 50  0001 C CNN
	1    5740 6425
	1    0    0    -1  
$EndComp
Text Label 6355 6380 0    50   ~ 0
RST
Wire Notes Line
	6975 5670 5170 5670
$Comp
L Device:LED D5
U 1 1
P 3920 6545
F 0 "D5" H 3913 6761 50  0000 C CNN
F 1 "D13" H 3913 6670 50  0000 C CNN
F 2 "LED_SMD:LED_0805_2012Metric_Pad1.15x1.40mm_HandSolder" H 3920 6545 50  0001 C CNN
F 3 "~" H 3920 6545 50  0001 C CNN
F 4 "BL-HB335A-TRE" H -2195 -1050 50  0001 C CNN "manf#"
	1    3920 6545
	1    0    0    -1  
$EndComp
$Comp
L Device:R_Small R9
U 1 1
P 3575 6545
F 0 "R9" V 3379 6545 50  0000 C CNN
F 1 "330" V 3470 6545 50  0000 C CNN
F 2 "Resistor_SMD:R_0603_1608Metric_Pad1.05x0.95mm_HandSolder" H 3575 6545 50  0001 C CNN
F 3 "~" H 3575 6545 50  0001 C CNN
F 4 "RC0603FR-07330RL" H -2195 -1050 50  0001 C CNN "manf#"
	1    3575 6545
	0    1    1    0   
$EndComp
Wire Wire Line
	4070 6545 4210 6545
Wire Wire Line
	3770 6545 3675 6545
Wire Wire Line
	3475 6545 3405 6545
Wire Wire Line
	3405 6545 3405 6600
$Comp
L power:GND #PWR043
U 1 1
P 3405 6600
F 0 "#PWR043" H 3405 6350 50  0001 C CNN
F 1 "GND" H 3410 6427 50  0000 C CNN
F 2 "" H 3405 6600 50  0001 C CNN
F 3 "" H 3405 6600 50  0001 C CNN
	1    3405 6600
	1    0    0    -1  
$EndComp
Text Label 4210 6545 0    79   ~ 0
D13
$Comp
L Device:R_Small R1
U 1 1
P 1845 4305
F 0 "R1" H 1904 4351 50  0000 L CNN
F 1 "100K" H 1904 4260 50  0000 L CNN
F 2 "Resistor_SMD:R_0603_1608Metric_Pad1.05x0.95mm_HandSolder" H 1845 4305 50  0001 C CNN
F 3 "~" H 1845 4305 50  0001 C CNN
F 4 "RC0603FR-07100KL" H 0   0   50  0001 C CNN "manf#"
	1    1845 4305
	1    0    0    -1  
$EndComp
Wire Wire Line
	1700 4205 1845 4205
Connection ~ 1845 4205
Wire Wire Line
	1845 4205 1925 4205
Wire Wire Line
	1870 4405 1870 4440
Wire Wire Line
	1870 4440 1845 4440
Wire Wire Line
	1845 4440 1845 4405
Wire Wire Line
	1870 4405 1925 4405
Text Label 1855 4440 3    50   ~ 0
EN
Wire Notes Line
	2635 5345 2635 7795
Wire Notes Line
	2635 7795 2630 7795
$Comp
L Bast_WAN-rescue:ATECC608A-SSHDA-Security U3
U 1 1
P 7355 5150
F 0 "U3" H 7125 5196 50  0000 R CNN
F 1 "ATECC608A-TNGLORA" H 8195 4890 50  0000 R CNN
F 2 "Package_DFN_QFN:DFN-8-1EP_3x2mm_P0.5mm_EP1.3x1.5mm" H 7355 5150 50  0001 C CNN
F 3 "http://ww1.microchip.com/downloads/en/DeviceDoc/ATECC608A-CryptoAuthentication-Device-Summary-Data-Sheet-DS40001977B.pdf" H 7505 5400 50  0001 C CNN
F 4 "ATECC608A-MAHCZ-T" H -640 -35 50  0001 C CNN "manf#"
	1    7355 5150
	1    0    0    -1  
$EndComp
Wire Notes Line
	9055 3805 9055 6535
Wire Wire Line
	7355 5450 7355 5525
Wire Wire Line
	7355 4850 7355 4765
Text Label 8025 5050 0    50   ~ 0
SDA
Text Label 8040 5250 0    50   ~ 0
SCL
$Comp
L power:+3V3 #PWR024
U 1 1
P 7355 4765
F 0 "#PWR024" H 7355 4615 50  0001 C CNN
F 1 "+3V3" H 7370 4938 50  0000 C CNN
F 2 "" H 7355 4765 50  0001 C CNN
F 3 "" H 7355 4765 50  0001 C CNN
	1    7355 4765
	1    0    0    -1  
$EndComp
$Comp
L power:GND #PWR028
U 1 1
P 7355 5525
F 0 "#PWR028" H 7355 5275 50  0001 C CNN
F 1 "GND" H 7360 5352 50  0000 C CNN
F 2 "" H 7355 5525 50  0001 C CNN
F 3 "" H 7355 5525 50  0001 C CNN
	1    7355 5525
	1    0    0    -1  
$EndComp
Wire Wire Line
	3085 2795 2985 2795
Wire Wire Line
	2745 1595 2745 1605
Wire Wire Line
	2745 1595 2985 1595
$Comp
L power:GND #PWR011
U 1 1
P 2985 2795
F 0 "#PWR011" H 2985 2545 50  0001 C CNN
F 1 "GND" H 2990 2622 50  0000 C CNN
F 2 "" H 2985 2795 50  0001 C CNN
F 3 "" H 2985 2795 50  0001 C CNN
	1    2985 2795
	1    0    0    -1  
$EndComp
Text Notes 5200 5810 0    79   ~ 0
Reset
Text Label 9780 2250 0    50   ~ 0
SCK
Wire Wire Line
	6010 1645 6195 1645
$Comp
L Device:R_Small R10
U 1 1
P 7740 4875
F 0 "R10" H 7770 4905 50  0000 L CNN
F 1 "10K" H 7775 4845 50  0000 L CNN
F 2 "Resistor_SMD:R_0603_1608Metric_Pad1.05x0.95mm_HandSolder" H 7740 4875 50  0001 C CNN
F 3 "~" H 7740 4875 50  0001 C CNN
F 4 "RC0603JR-0710KL" H 7740 4875 50  0001 C CNN "manf#"
	1    7740 4875
	1    0    0    -1  
$EndComp
$Comp
L Device:R_Small R11
U 1 1
P 7960 4870
F 0 "R11" H 8000 4895 50  0000 L CNN
F 1 "10K" H 8000 4835 50  0000 L CNN
F 2 "Resistor_SMD:R_0603_1608Metric_Pad1.05x0.95mm_HandSolder" H 7960 4870 50  0001 C CNN
F 3 "~" H 7960 4870 50  0001 C CNN
F 4 "RC0603JR-0710KL" H 7960 4870 50  0001 C CNN "manf#"
	1    7960 4870
	1    0    0    -1  
$EndComp
Wire Wire Line
	7655 5050 7960 5050
Wire Wire Line
	7655 5250 7740 5250
Wire Wire Line
	7740 4975 7740 5250
Connection ~ 7740 5250
Wire Wire Line
	7740 5250 8040 5250
Wire Wire Line
	7960 4970 7960 5050
Connection ~ 7960 5050
Wire Wire Line
	7960 5050 8025 5050
Wire Wire Line
	7960 4770 7960 4725
Wire Wire Line
	7960 4725 7855 4725
Wire Wire Line
	7740 4725 7740 4775
Wire Wire Line
	7855 4725 7855 4675
Connection ~ 7855 4725
Wire Wire Line
	7855 4725 7740 4725
$Comp
L power:+3V3 #PWR0101
U 1 1
P 7855 4675
F 0 "#PWR0101" H 7855 4525 50  0001 C CNN
F 1 "+3V3" H 7870 4848 50  0000 C CNN
F 2 "" H 7855 4675 50  0001 C CNN
F 3 "" H 7855 4675 50  0001 C CNN
	1    7855 4675
	1    0    0    -1  
$EndComp
Wire Wire Line
	2985 1495 2985 1595
Connection ~ 2985 1595
Wire Wire Line
	2985 1595 3085 1595
$Comp
L Device:D_TVS_ALT D1
U 1 1
P 6615 1880
F 0 "D1" V 6569 1959 50  0000 L CNN
F 1 "PGB1010402KR" V 6660 1959 50  0000 L CNN
F 2 "Inductor_SMD:L_0402_1005Metric" H 6615 1880 50  0001 C CNN
F 3 "~" H 6615 1880 50  0001 C CNN
F 4 "PGB1010402KR" V 6615 1880 50  0001 C CNN "manf#"
	1    6615 1880
	0    1    1    0   
$EndComp
Wire Wire Line
	6395 1645 6615 1645
Wire Wire Line
	6615 1730 6615 1645
Connection ~ 6615 1645
Wire Wire Line
	6615 1645 6965 1645
$Comp
L power:GND #PWR010
U 1 1
P 6615 2100
F 0 "#PWR010" H 6615 1850 50  0001 C CNN
F 1 "GND" H 6730 2075 50  0000 C CNN
F 2 "" H 6615 2100 50  0001 C CNN
F 3 "" H 6615 2100 50  0001 C CNN
	1    6615 2100
	1    0    0    -1  
$EndComp
Wire Wire Line
	6615 2030 6615 2100
Wire Wire Line
	10415 5220 10415 5105
Wire Wire Line
	10415 5105 10085 5105
Wire Wire Line
	10415 4705 10415 4805
Wire Wire Line
	10415 4805 10085 4805
$Comp
L Connector:Conn_01x04_Male J5
U 1 1
P 9885 4905
F 0 "J5" H 9993 5186 50  0000 C CNN
F 1 "SWD" H 9993 5095 50  0000 C CNN
F 2 "Connector_PinHeader_2.54mm:PinHeader_1x04_P2.54mm_Vertical" H 9885 4905 50  0001 C CNN
F 3 "~" H 9885 4905 50  0001 C CNN
	1    9885 4905
	1    0    0    -1  
$EndComp
Text Notes 2690 5500 0    79   ~ 0
LED
Text Label 9775 2150 0    50   ~ 0
D3
Text Label 2985 2195 2    50   ~ 0
D3
$EndSCHEMATC
